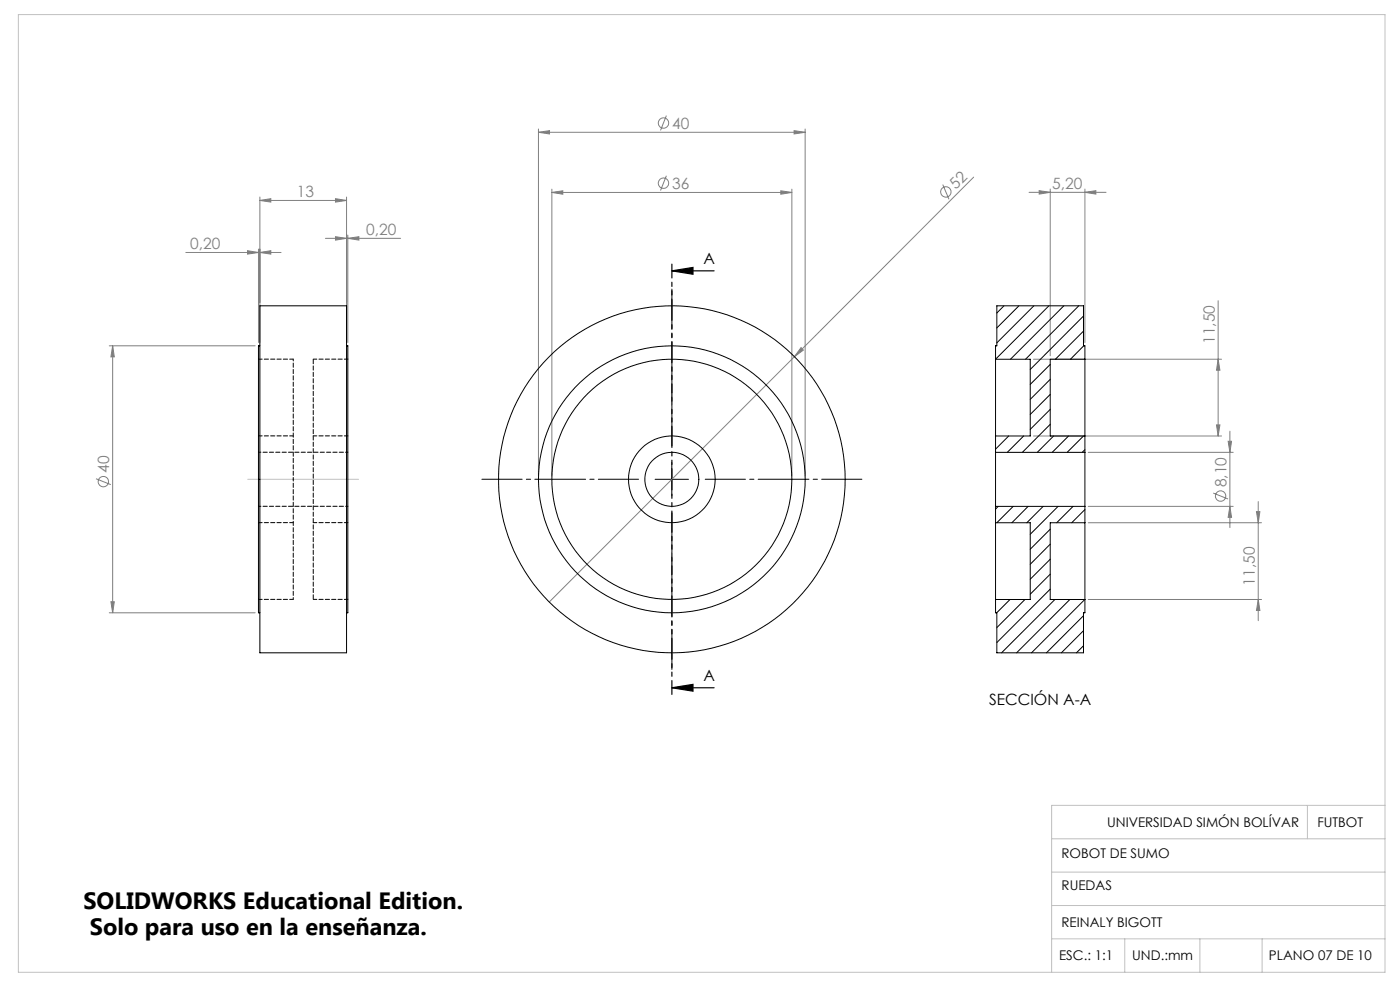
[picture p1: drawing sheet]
<svg xmlns="http://www.w3.org/2000/svg" width="420mm" height="297mm" viewBox="0 0 420 297" stroke-linecap="round" stroke-linejoin="round" font-family="sans-serif">
<g fill="none" stroke="#808080" stroke-width=".3">
<path d="M161.5 39.6l3.4-.4v.9zM161.5 38.7v104M161.5 39.6h80M199.9 34.6l-1.7 4.5M238.2 39.2l3.3 .4-3.3 .5zM241.5 38.7v104M78 59.1v43.6M100.6 59.5l3.4 .6-3.4 .5zM104 59.1v43.6M165.6 57.7l3.2-.5v1zM165.6 57.7h72M165.6 56.7v86"/>
<path d="M199.9 52.7l-1.7 4.4M234.2 57.2l3.4 .5-3.4 .5zM237.6 56.7v86M282.8 55.3l1.9 4.4M292.1 53.1l-127.3 127.3M308.7 57.6h23.1M311.7 57.1l3.4 .5-3.4 .6zM315.1 56.7v49.9M325.5 57.6l3.3-.5v1.1zM325.5 56.7v46M55.7 75.7h28.6M74.3 75.1l3.2 .6-3.2 .5z"/>
<path d="M77.5 74.6v28.1M78 75.7l3.2-.6v1.1zM78 60.1l3.2-.6v1.1zM78 60.1h26M97.6 71.4h22.6M100.6 70.9l3.4 .5-3.4 .6zM104.4 71.4l3.3-.5v1.1zM104.4 70.4v32.3M365.4 90.1v40.6M32.8 103.6h43.8M33.8 103.6l.5 3.4h-1zM33.8 103.6v80.1"/>
<path d="M240.3 104.2l.7 .7-2.7 2zM310.1 107.7h56.4M365.4 107.7l.6 3.2h-1.1zM310.1 130.7h56.4M326.5 135.6h43.5M364.9 127.3h1.1l-.6 3.4zM368.4 132.3h1.1l-.5 3.3zM369 129.2v28.9M28.8 143.5l4.4 1.7M326.5 151.8h43.5M326.5 156.7h52M364 147.8l4.4 1.7"/>
<path d="M369 151.8l.5 3.2h-1.1zM376.9 153.3h1.1l-.5 3.4zM377.5 150.3v35.7M326.5 179.7h52M377.5 179.7l.5 3.2h-1.1zM32.8 183.7h43.8M33.3 180.3h1l-.5 3.4z"/>
<circle cx="199" cy="36.9" r="1.56"/>
<circle cx="199" cy="54.9" r="1.56"/>
<circle cx="283.8" cy="57.5" r="1.57"/>
<circle cx="31" cy="144.3" r="1.55"/>
<circle cx="366.2" cy="148.7" r="1.55"/>
</g>
<path d="M201.5 81.2l6.4-1.1v2.1zM201.5 81.2h12.7M201.5 206.1l6.4-1v2zM201.5 206.1h12.7" fill="none" stroke="#000" stroke-width=".35"/>
<path d="M201.6 133.6v-47M191.6 143.6h-47M201.6 153.6v47M211.6 143.6h47" fill="none" stroke="#000" stroke-width=".3" stroke-dasharray="15.2 1.3 1.3 1.3" stroke-dashoffset="3.2"/>
<path d="M201.5 138.6v10.1M196.5 143.6h10.1" fill="none" stroke="#000" stroke-width=".3"/>
<path d="M201.6 79.2v128.9" fill="none" stroke="#000" stroke-width=".35" stroke-dasharray="6.3 1.3 1.3 1.3 1.3 1.3" stroke-dashoffset="2.2"/>
<path d="M5.5 4.4h410v287h-410zM74.3 143.6h33.3M315.5 251.4h100M392.2 241.4v10M415.5 241.4h-100v50M315.5 271.4h100M315.5 261.4h100M315.5 281.4h100M337.4 281.4v10M360 281.4v10M378.6 281.4v10" fill="none" stroke="#c0c0c0" stroke-width=".3"/>
<path d="M201.5 81.2l6.4-1.1v2.1zM201.5 206.1l6.4-1v2z" fill="#000"/>
<g fill="#808080">
<path d="M240.3 104.2l.7 .7-2.7 2z"/>
<path d="M78 75.7l3.2-.6v1.1zM74.3 75.1l3.2 .6-3.2 .5zM104.4 71.4l3.3-.5v1.1zM100.6 70.9l3.4 .5-3.4 .6zM100.6 59.5l3.4 .6-3.4 .5zM78 60.1l3.2-.6v1.1zM325.5 57.6l3.3-.5v1.1zM311.7 57.1l3.4 .5-3.4 .6z"/>
<path d="M161.5 39.6l3.4-.4v.9zM238.2 39.2l3.3 .4-3.3 .5zM165.6 57.7l3.2-.5v1zM234.2 57.2l3.4 .5-3.4 .5z"/>
<path d="M364.9 127.3h1.1l-.6 3.4zM365.4 107.7l.6 3.2h-1.1z"/>
<path d="M33.8 103.6l.5 3.4h-1zM33.3 180.3h1l-.5 3.4zM368.4 132.3h1.1l-.5 3.3zM369 151.8l.5 3.2h-1.1zM376.9 153.3h1.1l-.5 3.4zM377.5 179.7l.5 3.2h-1.1z"/>
</g>
<g fill="none" stroke="#000" stroke-width=".3">
<path d="M78 91.6h26v104h-26zM301.2 91.6l-2.2 2.2M305.7 91.6l-6.7 6.7M310.2 91.6l-11.2 11.2M314.7 91.6l-16 16.1M319.2 91.6l-16.1 16.1M323.6 91.6l-15.9 16.1M325 94.7l-15.9 16M325 99.2l-8.4 8.5M78 103.6h-.5v80.1h.5M104 103.6h.4v80.1h-.4M298.7 107.7v23"/>
<path d="M298.7 107.7v-4.1h.3v-12h26v12h.5v4.1M298.7 107.7h10.4v23h-10.4M315.1 109.2l-6 6M315.1 113.7l-6 6M315.1 118.2l-6 6M325.1 103.6l-4 4.1M325.5 107.7v23M325.5 107.7h-10.4v23h10.4M298.7 135.6v16.2M298.7 135.6h26.8M298.7 130.7v4.9M302.6 130.7l-3.9 3.9"/>
<path d="M307.1 130.7l-4.9 4.9M315.1 122.7l-6 6M315.1 127.2l-8.4 8.4M316.1 130.7l-4.9 4.9M320.6 130.7l-4.9 4.9M325 130.7l-4.9 4.9M325.5 135.6v16.2M325.5 130.7v4.9M325.5 134.8l-.8 .8M298.7 156.7v23M298.7 156.7h10.4v23h-10.4M298.7 151.8h26.8"/>
<path d="M298.7 151.8v4.9M299.5 151.8l-.8 .8M304 151.8l-5 4.9M308.4 151.8l-4.8 4.9M312.9 151.8l-4.9 4.9M315.1 158.6l-6 6M317.4 151.8l-8.3 8.3M321.9 151.8l-4.9 4.9M325.5 156.7v23M325.5 156.7h-10.4v23h10.4M325.5 151.8v4.9M325.5 152.7l-4 4"/>
<path d="M298.7 179.7v4h.3M303 179.7l-4 4M307.5 179.7l-8.5 8.4M315.1 163.1l-6 6M315.1 167.6l-6 6M315.1 172.1l-6 6M315.1 176.6l-16.1 16M316.5 179.7l-16 15.9M321 179.7l-16 15.9M325.4 179.7l-15.9 15.9M325.5 179.7v4h-.5v11.9h-26v-11.9M325 184.5l-11.1 11.1"/>
<path d="M325 189l-6.6 6.6M325 193.5l-2.1 2.1"/>
<circle cx="201.5" cy="143.7" r="52"/>
<circle cx="201.6" cy="143.7" r="40"/>
<circle cx="201.6" cy="143.6" r="36"/>
<circle cx="201.6" cy="143.7" r="13"/>
<circle cx="201.6" cy="143.7" r="8.1"/>
</g>
<path d="M94 107.6v72" fill="none" stroke="#000" stroke-width=".3" stroke-dasharray="1.3 .6" stroke-dashoffset="-.1"/>
<path d="M88 143.6v-36M88 179.6v-36" fill="none" stroke="#000" stroke-width=".3" stroke-dasharray="1.3 .6" stroke-dashoffset=".7"/>
<path d="M88 107.6h-10.4M104.4 107.6h-10.4M88 130.6h-10.4M104.4 130.6h-10.4M77.6 156.6h10.4M94 156.6h10.4M77.6 179.6h10.4M94 179.6h10.4" fill="none" stroke="#000" stroke-width=".3" stroke-dasharray="1.3 .6" stroke-dashoffset=".2"/>
<path d="M104.4 135.5h-26.8M77.6 151.7h26.8" fill="none" stroke="#000" stroke-width=".3" stroke-dasharray="1.3 .6" stroke-dashoffset=".6"/>
<g font-size="7.1">
<text x="25" y="272.4">SOLIDWORKS Educational Edition.</text>
<text x="26.9" y="280.1">Solo para uso en la enseñanza.</text>
</g>
<g font-size="4.7" fill="#808080">
<text x="201.6" y="38.6">40</text>
<text x="89.1" y="59">13</text>
<text x="201.6" y="56.6">36</text>
<text x="286.8" y="56.9" transform="rotate(-45 286.8 56.9)">52</text>
<text x="315.7" y="56.6">5,20</text>
<text x="109.8" y="70.4">0,20</text>
<text x="57" y="74.6">0,20</text>
<text x="364.5" y="103" transform="rotate(-90 364.5 103)">11,50</text>
<text x="32.7" y="141.8" transform="rotate(-90 32.7 141.8)">40</text>
<text x="367.9" y="146.1" transform="rotate(-90 367.9 146.1)">8,10</text>
<text x="376.5" y="175.5" transform="rotate(-90 376.5 175.5)">11,50</text>
</g>
<g font-size="4.7">
<text x="211" y="79">A</text>
<text x="211" y="204">A</text>
<text x="296.7" y="211.3">SECCIÓN A-A</text>
</g>
<g font-size="4">
<text x="332.1" y="247.9">UNIVERSIDAD SIMÓN BOLÍVAR</text>
<text x="395.2" y="247.9">FUTBOT</text>
<text x="318.5" y="257.3">ROBOT DE SUMO</text>
<text x="318.5" y="266.7">RUEDAS</text>
<text x="318.5" y="277.9">REINALY BIGOTT</text>
<text x="317.7" y="287.8">ESC.: 1:1</text>
<text x="339.7" y="287.8">UND.:mm</text>
<text x="380.7" y="287.8">PLANO 07 DE 10</text>
</g>
</svg>
